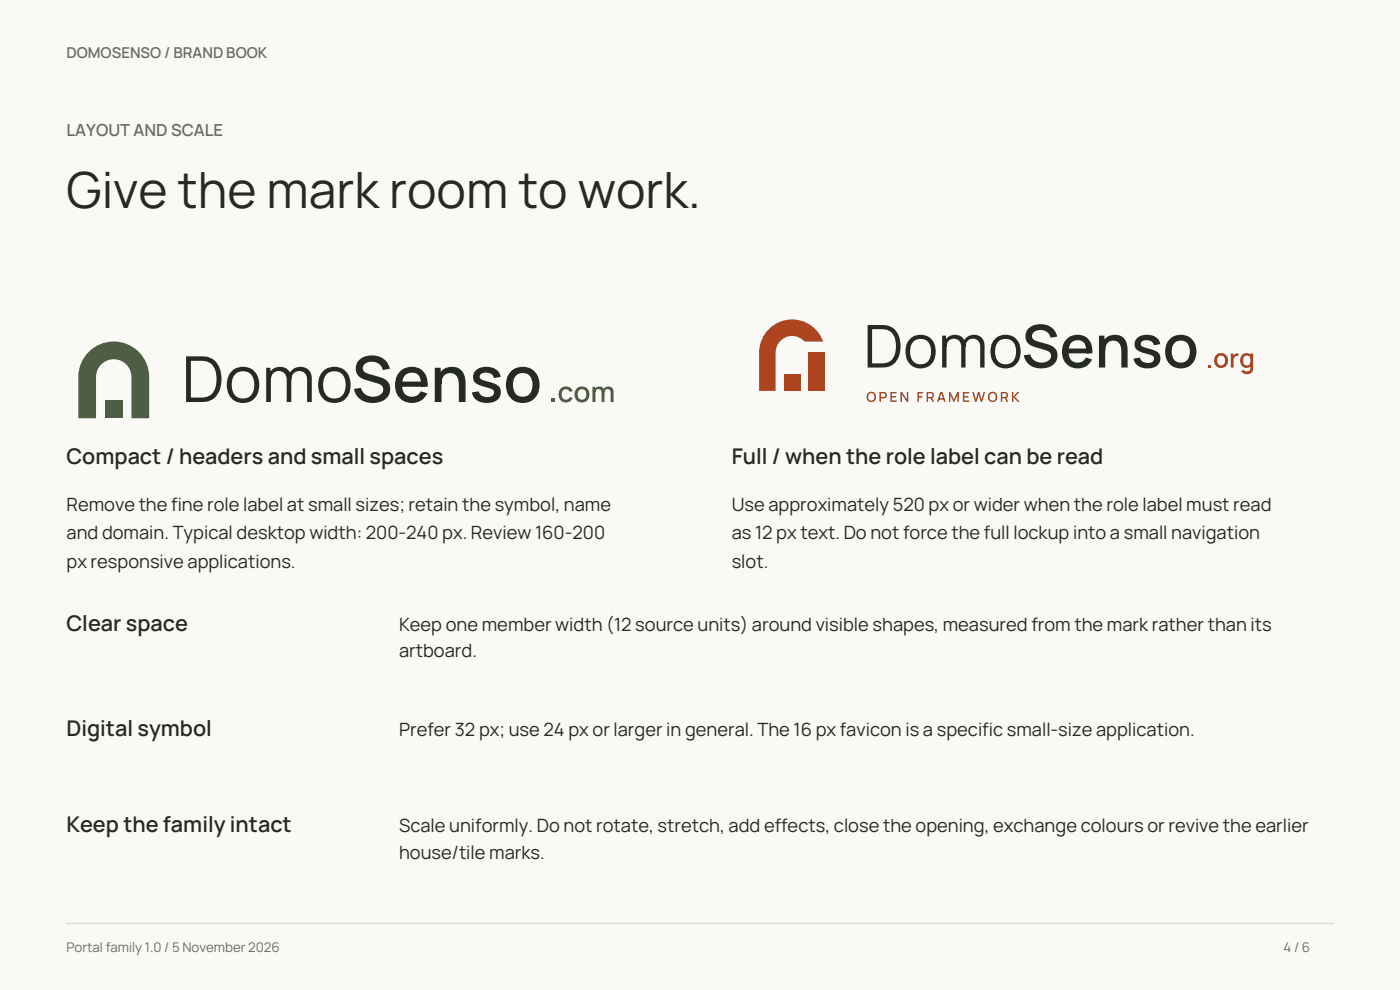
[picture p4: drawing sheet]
<svg xmlns="http://www.w3.org/2000/svg" width="297mm" height="210mm" viewBox="0 0 297 210" stroke-linecap="round" stroke-linejoin="round" font-family="sans-serif">
<path d="M0 0h297v210h-297z" fill-rule="evenodd" fill="#faf9f5"/>
<path d="M14.1 195.9h268.8" fill="none" stroke="#dce0d5" stroke-width=".35"/>
<g fill="#4e5e43">
<path d="M18.5 75a7.5 7.5 0 0 1 8.3-2.1 7.5 7.5 0 0 1 4.8 7.1v8.7h-3.7v-8.7a3.8 3.8 0 0 0-3.8-3.8 3.8 3.8 0 0 0-3.7 3.8v8.7h-3.8v-8.7a7.5 7.5 0 0 1 1.9-5z"/>
<path d="M22.3 85h3.7v3.7h-3.7z"/>
</g>
<g fill="#252a24">
<path d="M76.2 76.4a4.1 4.1 0 0 1 6.4 1.4l.1 .4-1.5 .3a2.3 2.3 0 0 0-1.9-1.7 2.3 2.3 0 0 0-2.3 1 1.46 1.46 0 0 0 1.5 1.6l1.8 .5a2.75 2.75 0 0 1 2.5 2.8 2.75 2.75 0 0 1-2.7 2.7 4 4 0 0 1-5-2.9l1.5-.2a2.68 2.68 0 0 0 4.6 .9 1.3 1.3 0 0 0-1.1-1.9l-2.5-.7a2.49 2.49 0 0 1-2-1.7 2.49 2.49 0 0 1 .6-2.5z"/>
<path d="M100.9 78.6a3.5 3.5 0 0 1 5.1 .7l.2 .6-1.4 .3a1.73 1.73 0 0 0-3-.5 .87 .87 0 0 0 .9 1l.7 .2a3.2 3.2 0 0 1 2.8 1.8 2.26 2.26 0 0 1-2.4 2.8 3.1 3.1 0 0 1-3.7-2.3l1.5-.2a1.85 1.85 0 0 0 3.2 .5 .87 .87 0 0 0-.9-1.1l-.7-.2a3.5 3.5 0 0 1-2.7-1.6l-.1-.9z"/>
<path d="M39.5 75.6h2.9a3.9 3.9 0 0 1 4.5 3.9 5 5 0 0 1-2.4 5.5l-1.3 .3h-3.7zM40.5 76.5v7.8h1.9a3 3 0 0 0 3.5-3.1 4.4 4.4 0 0 0-1.6-4.3l-1.1-.3z"/>
<path d="M49.2 78.7a3.5 3.5 0 0 1 4.1-.5 3.5 3.5 0 0 1 1.7 3.9 3.4 3.4 0 0 1-3.7 3.4 3.4 3.4 0 0 1-3.2-3.9 4 4 0 0 1 1.1-2.9zM50 79.3a3.6 3.6 0 0 0 .3 4.9 2.44 2.44 0 0 0 2.7-.1 2.44 2.44 0 0 0 .9-2.5 2.43 2.43 0 0 0-1.1-2.6 2.43 2.43 0 0 0-2.8 .3z"/>
<path d="M61.9 78.5a2.46 2.46 0 0 1 2.7-.5 2.46 2.46 0 0 1 1.5 2.3v5h-1l.1-4.8a1.68 1.68 0 0 0-1.8-1.8 1.68 1.68 0 0 0-1.6 1.9l-.6-.2v-.4l.2-.6zM56.5 78h.9l.1 7.3h-1zM57.6 78.5a2.45 2.45 0 0 1 2.7-.5 2.45 2.45 0 0 1 1.5 2.3v5h-1v-4.7a1.69 1.69 0 0 0-1.7-1.9 1.69 1.69 0 0 0-1.6 1.9l-.6-.3v-.4l.2-.6z"/>
<path d="M68.5 78.7a3.5 3.5 0 0 1 4.2-.5 3.5 3.5 0 0 1 1.7 3.9 3.4 3.4 0 0 1-3.7 3.4 3.4 3.4 0 0 1-3.2-3.9 4 4 0 0 1 1-2.9zM69.3 79.3a3.6 3.6 0 0 0 .4 4.9 2.44 2.44 0 0 0 2.7-.1 2.44 2.44 0 0 0 .9-2.5 2.43 2.43 0 0 0-1.1-2.6 2.43 2.43 0 0 0-2.9 .3z"/>
<path d="M84.9 78.7a3.5 3.5 0 0 1 4.2-.5 3.5 3.5 0 0 1 1.6 3.8h-1.4a2.46 2.46 0 0 0-1.4-2.9 2.13 2.13 0 0 0-2.6 2.5 2.11 2.11 0 0 0 1.4 2.5 2.11 2.11 0 0 0 2.6-1.1l1.3 .4a3.6 3.6 0 0 1-4.6 1.8 3.6 3.6 0 0 1-2.1-4.4l.4-1.2zM84.8 80.9h5.2v1.1h-5.2z"/>
<path d="M93.6 78.7a2.98 2.98 0 0 1 3.5-.7 2.98 2.98 0 0 1 1.7 3.2v4.1h-1.5v-3.6a2.06 2.06 0 0 0-2-2.5 1.96 1.96 0 0 0-1.6 2.3l-.9-.3 .2-1.5zM92.2 78h1.3v2.1h.2v5.2h-1.5z"/>
<path d="M108.4 78.7a3.6 3.6 0 0 1 4.5-.4 3.6 3.6 0 0 1 1.5 4.2 3.6 3.6 0 0 1-4.2 2.9 3.6 3.6 0 0 1-2.9-4.2l.3-1.2zM109.5 79.6a3.1 3.1 0 0 0 .3 4.3 2.11 2.11 0 0 0 2.3-.1 2.11 2.11 0 0 0 .9-2.2 2.11 2.11 0 0 0-1-2.2 2.11 2.11 0 0 0-2.5 .2z"/>
</g>
<g fill="#4e5e43">
<path d="M117.1 84.6h.6v.7h-.6z"/>
<path d="M119 82.4a1.51 1.51 0 0 1 2.5 .6l-.7 .1a.88 .88 0 0 0-1.1-.5 .88 .88 0 0 0-.5 1.1 .88 .88 0 0 0 .5 1 .88 .88 0 0 0 1.1-.5l.7 .2a1.58 1.58 0 0 1-2.2 .8 1.58 1.58 0 0 1-.7-2.1z"/>
<path d="M121.8 83.7a1.66 1.66 0 0 1 3.3 0 1.66 1.66 0 0 1-3.3 0zM122.8 82.8a1.23 1.23 0 0 0 .7 2 1.09 1.09 0 0 0 .9-1.3 1.09 1.09 0 0 0-1.3-.9z"/>
<path d="M128.2 82.4a1.12 1.12 0 0 1 1.2-.3 1.12 1.12 0 0 1 .8 1v2.2h-.7v-2a.66 .66 0 0 0-.6-.8 .66 .66 0 0 0-.7 .8l-.3-.2zM125.7 82.1h.5l.1 3.2h-.6zM126.3 82.4a1.11 1.11 0 0 1 1.2-.4 1.11 1.11 0 0 1 .7 1.1v2.2h-.6v-2a.66 .66 0 0 0-.6-.8 .66 .66 0 0 0-.7 .8l-.3-.2z"/>
</g>
<g fill="#ad431f">
<path d="M162.8 70.2a7 7 0 0 1 11.8 2.2h-4a3.5 3.5 0 0 0-3.8-.9 3.5 3.5 0 0 0-2.3 3.3v8.1h-3.5v-8.1a7 7 0 0 1 1.8-4.6z"/>
<path d="M171.5 74.8h3.5v8.1h-3.5z"/>
<path d="M166.3 79.4h3.5v3.5h-3.5z"/>
</g>
<g fill="#252a24">
<path d="M218.2 69.7a3.7 3.7 0 0 1 6.1 1.7l-1.4 .2a2.14 2.14 0 0 0-1.8-1.6 2.14 2.14 0 0 0-2.1 1 1.36 1.36 0 0 0 1.3 1.5l1.7 .5a2.55 2.55 0 0 1 2.3 2.6 2.55 2.55 0 0 1-2.4 2.5 3.7 3.7 0 0 1-4.7-2.7l1.4-.2a2.49 2.49 0 0 0 4.2 .8 1.21 1.21 0 0 0-1-1.7l-2.3-.7a2.31 2.31 0 0 1-1.9-1.5 2.31 2.31 0 0 1 .6-2.4z"/>
<path d="M241.2 71.8a3.3 3.3 0 0 1 4.8 .6l.1 .6-1.3 .2a1.61 1.61 0 0 0-2.8-.5 1 1 0 0 0 1.2 1.1 3.8 3.8 0 0 1 2.9 1.6 2.1 2.1 0 0 1-2.2 2.7 2.84 2.84 0 0 1-3.4-2l1.3-.2a1.72 1.72 0 0 0 3 .4 .81 .81 0 0 0-.8-1l-.6-.2a2.96 2.96 0 0 1-2.7-1.7l.1-.9z"/>
<path d="M184.1 68.9h2.7a3.7 3.7 0 0 1 4.2 4.1 4.3 4.3 0 0 1-2.6 4.8l-4.3 .2zM185 69.8v7.3h1.8a2.85 2.85 0 0 0 3.3-3.2 3.5 3.5 0 0 0-1.9-3.9z"/>
<path d="M193 72a3.3 3.3 0 0 1 3.9-.6 3.3 3.3 0 0 1 1.6 3.6 3.2 3.2 0 0 1-3.7 3.1 3.2 3.2 0 0 1-2.7-3.9l.2-1.2zM193.8 72.4a3.3 3.3 0 0 0 .4 4.6 2.27 2.27 0 0 0 2.4-.1 2.27 2.27 0 0 0 .9-2.3 2.26 2.26 0 0 0-1.1-2.4 2.26 2.26 0 0 0-2.6 .2z"/>
<path d="M204.9 71.7a2.29 2.29 0 0 1 2.6-.5 2.29 2.29 0 0 1 1.4 2.1v4.7h-1v-4.5a1.57 1.57 0 0 0-1.6-1.7 1.57 1.57 0 0 0-1.5 1.8l-.5-.2v-.3l.1-.6zM199.9 71.2h.8l.1 6.8h-.9zM200.9 71.7a2.28 2.28 0 0 1 2.6-.5 2.28 2.28 0 0 1 1.3 2.2v4.6h-.9v-4.4a1.57 1.57 0 0 0-1.5-1.8 1.57 1.57 0 0 0-1.6 1.8l-.6-.3 .1-.3 .1-.6z"/>
<path d="M211 72a3.3 3.3 0 0 1 3.9-.6 3.3 3.3 0 0 1 1.6 3.6 3.2 3.2 0 0 1-3.6 3.1 3.2 3.2 0 0 1-2.8-3.9l.3-1.2zM211.8 72.4a3.3 3.3 0 0 0 .4 4.6 2.27 2.27 0 0 0 2.5-.1 2.27 2.27 0 0 0 .8-2.3 2.26 2.26 0 0 0-1-2.4 2.26 2.26 0 0 0-2.7 .2z"/>
<path d="M226.2 72a3.2 3.2 0 0 1 3.9-.7 3.2 3.2 0 0 1 1.6 3.7h-1.3a2.28 2.28 0 0 0-1.3-2.8 2 2 0 0 0-2.4 2.4 1.96 1.96 0 0 0 1.3 2.2 1.96 1.96 0 0 0 2.4-1l1.3 .4a3.4 3.4 0 0 1-4.3 1.7 3.4 3.4 0 0 1-2-4.1l.3-1.1zM226.3 73.9h4.8v1.1h-4.8z"/>
<path d="M234.4 71.9a2.77 2.77 0 0 1 3.3-.7 2.77 2.77 0 0 1 1.5 3v3.8h-1.3v-3.4a1.92 1.92 0 0 0-2-2.3 1.83 1.83 0 0 0-1.4 2.1l-.9-.3 .2-1.2zM233.1 71.2h1.2v2h.2v4.8h-1.4z"/>
<path d="M248.1 72a3.4 3.4 0 0 1 4.1-.5 3.4 3.4 0 0 1 1.5 3.9 3.3 3.3 0 0 1-3.8 2.7 3.3 3.3 0 0 1-2.7-3.9l.2-1.2zM249.2 72.7a2.86 2.86 0 0 0 .5 4.1 2.07 2.07 0 0 0 2.2-.5 2.07 2.07 0 0 0 .5-2.1 1.91 1.91 0 0 0-1.1-1.8 1.91 1.91 0 0 0-2.1 .3z"/>
</g>
<g fill="#ad431f">
<path d="M256.3 77.4h.6v.6h-.6z"/>
<path d="M261.1 75h.5v.7a.84 .84 0 0 1 1.1-.7v.5a.82 .82 0 0 0-1 1v1.5h-.6z"/>
<path d="M188.9 83.1h1.3v.3h-1v.6h.8v.3h-.8v.7h1v.2h-1.3z"/>
<path d="M191 83.1h.3l1.1 1.6v-1.6h.3v2.1h-.3l-1.1-1.5v1.5h-.3z"/>
<path d="M194.6 83.1h1.3v.4h-1v.5h.8v.3h-.8v.9h-.3z"/>
<path d="M201.3 83.1h.3l.8 1.6 .7-1.6h.3v2.1h-.3v-1.4l-.7 1.4h-.1l-.7-1.4v1.4h-.3z"/>
<path d="M204.3 83.1h1.3v.3h-1v.6h.8v.3h-.8v.7h1v.2h-1.3z"/>
<path d="M206.3 83.1h.3l.4 1.6 .5-1.6h.3l.4 1.6 .5-1.6h.3l-.6 2.1h-.3l-.5-1.5-.4 1.5h-.3z"/>
<path d="M214.7 83.1h.3v1l.9-1h.3l-.9 1.1 1 1h-.4l-.9-1v1h-.3z"/>
<path d="M257.5 76.5a1.55 1.55 0 0 1 3.1 0 1.55 1.55 0 0 1-3.1 0zM258.4 75.7a1.07 1.07 0 0 0-.1 1.2 1.07 1.07 0 0 0 1 .6 1 1 0 0 0 .6-1.4 1 1 0 0 0-1.5-.4z"/>
<path d="M265.3 75h.5v3a1.36 1.36 0 0 1-1 1.4 1.36 1.36 0 0 1-1.5-.7l.5-.3a.77 .77 0 0 0 .9 .4 .77 .77 0 0 0 .6-.8zM263.5 75.3a1.37 1.37 0 0 1 1.7-.2 1.37 1.37 0 0 1 .5 1.7 1.36 1.36 0 0 1-1.6 1.2 1.36 1.36 0 0 1-1-1.8zM264 75.7a1.02 1.02 0 0 0-.2 1.2 1.02 1.02 0 0 0 1.2 .5 1.11 1.11 0 0 0 .3-1.2 1.11 1.11 0 0 0-.9-.8z"/>
<path d="M183.8 84.2a1.06 1.06 0 0 1 2.1 0 1.06 1.06 0 0 1-2.1 0zM184.1 84.2a.76 .76 0 0 0 1.5 0 .76 .76 0 0 0-1.5 0z"/>
<path d="M186.6 83.1h.8a.67 .67 0 0 1 .7 .7 .67 .67 0 0 1-.7 .7h-.5v.7h-.3zM186.9 83.4v.8h.5a.38 .38 0 0 0 .4-.4 .38 .38 0 0 0-.4-.4z"/>
<path d="M196.6 83.1h.8a.67 .67 0 0 1 .7 .7 .67 .67 0 0 1-.6 .7h-.6v.7h-.3zM197.4 84.4l.3-.1 .5 .9h-.4zM196.9 83.4v.8h.5a.38 .38 0 0 0 .4-.4 .38 .38 0 0 0-.4-.4z"/>
<path d="M199.5 83.1h.4l.7 2.1h-.3l-.6-1.9-.6 1.9h-.3zM199.1 84.5h1.1v.3h-1.1z"/>
<path d="M209.5 84.2a1.06 1.06 0 0 1 2.1 0 1.06 1.06 0 0 1-2.1 0zM209.8 84.2a.76 .76 0 0 0 1.5 0 .76 .76 0 0 0-1.5 0z"/>
<path d="M212.3 83.1h.9a.67 .67 0 0 1 .7 .7 .67 .67 0 0 1-.7 .7h-.6v.7h-.3zM213.1 84.4l.3-.1 .5 .9h-.4zM212.6 83.4v.8h.6a.38 .38 0 0 0 .3-.4 .38 .38 0 0 0-.3-.4z"/>
</g>
<text font-size="10.6" fill="#252a24" x="14.1" y="44.1">Give the mark room to work.</text>
<g font-size="4.6" fill="#252a24">
<text x="14.1" y="98.5">Compact / headers and small spaces</text>
<text x="155.2" y="98.5">Full / when the role label can be read</text>
<text x="14.1" y="133.8">Clear space</text>
<text x="14.1" y="156">Digital symbol</text>
<text x="14.1" y="176.5">Keep the family intact</text>
</g>
<g font-size="3.9" fill="#252a24">
<text x="14.1" y="108.4">Remove the fine role label at small sizes; retain the symbol, name</text>
<text x="155.2" y="108.4">Use approximately 520 px or wider when the role label must read</text>
<text x="14.1" y="114.4">and domain. Typical desktop width: 200-240 px. Review 160-200</text>
<text x="155.2" y="114.4">as 12 px text. Do not force the full lockup into a small navigation</text>
<text x="14.1" y="120.4">px responsive applications.</text>
<text x="155.2" y="120.4">slot.</text>
<text x="84.7" y="133.8">Keep one member width (12 source units) around visible shapes, measured from the mark rather than its</text>
<text x="84.7" y="139.4">artboard.</text>
<text x="84.7" y="156">Prefer 32 px; use 24 px or larger in general. The 16 px favicon is a specific small-size application.</text>
<text x="84.7" y="176.5">Scale uniformly. Do not rotate, stretch, add effects, close the opening, exchange colours or revive the earlier</text>
<text x="84.7" y="182.1">house/tile marks.</text>
</g>
<text font-size="3.5" fill="#697063" x="14.1" y="28.9">LAYOUT AND SCALE</text>
<text font-size="3.2" fill="#697063" x="14.1" y="12.3">DOMOSENSO / BRAND BOOK</text>
<g font-size="2.8" fill="#697063">
<text x="14.1" y="201.9">Portal family 1.0 / 5 November 2026</text>
<text x="272.3" y="201.9">4 / 6</text>
</g>
</svg>
